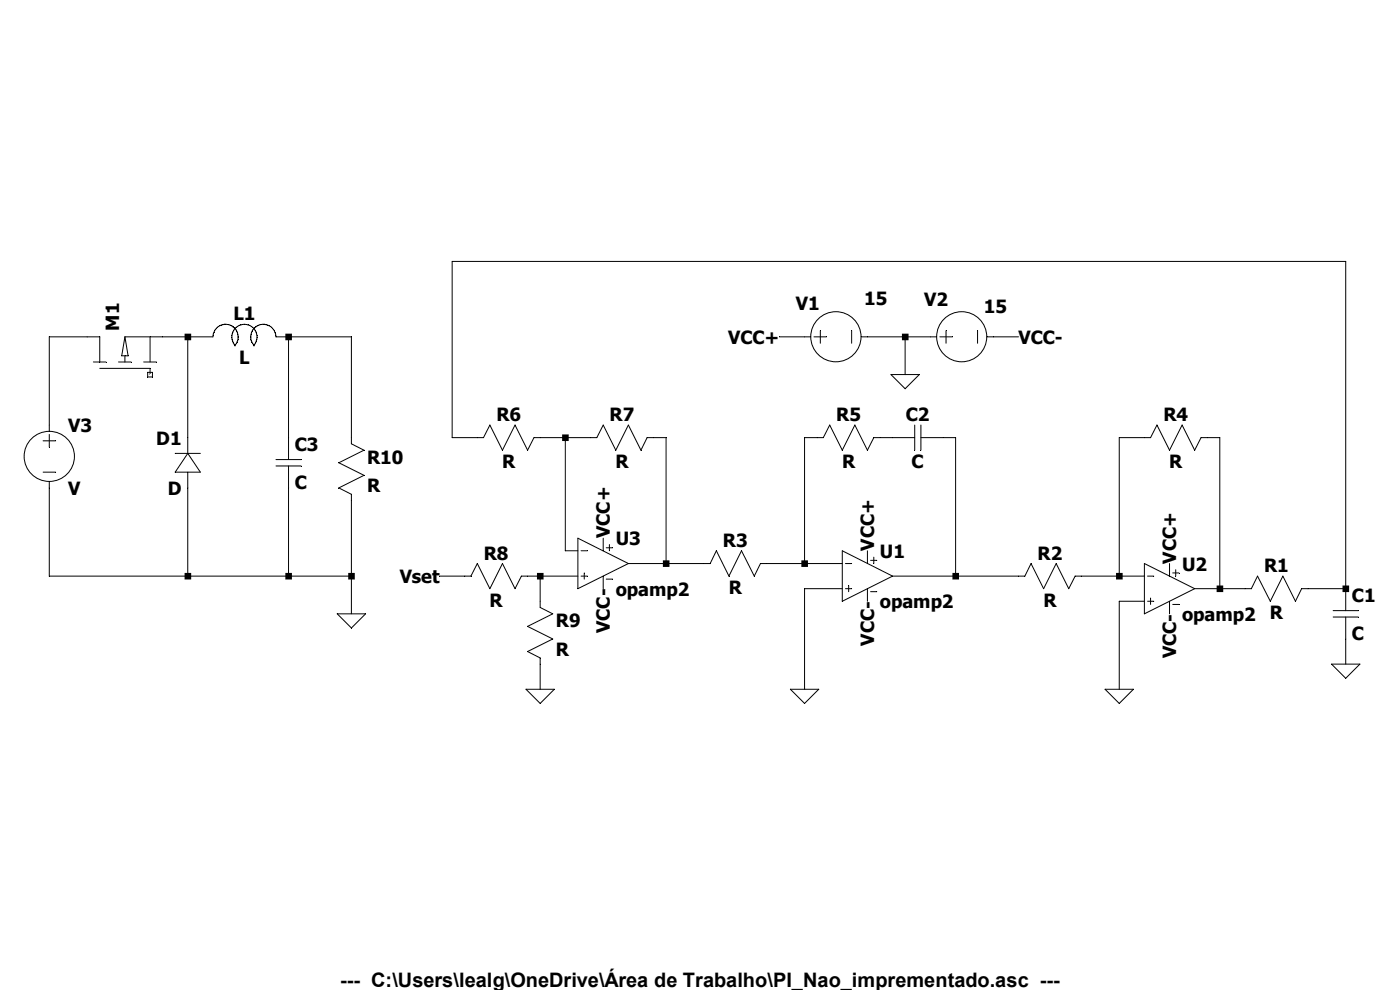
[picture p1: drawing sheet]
<svg xmlns="http://www.w3.org/2000/svg" width="297mm" height="210mm" viewBox="0 0 297 210" stroke-linecap="round" stroke-linejoin="round" font-family="sans-serif">
<g fill="none" stroke="#000" stroke-width=".21">
<path d="M18.5 71.5h2.7v5.3M19.8 76.8h2.7M21.2 78.1h10.6v1.4M25.1 76.8h2.7M26.5 71.5h8M26.5 75.5v1.3M26.5 71.5l.7 4h-1.4zM30.5 76.8h2.7M31.3 79h1v1h-1zM31.8 71.5v5.3M45.2 71.5a2.68 2.68 0 0 1 3.7-2.5 2.68 2.68 0 0 1 .8 4.4M50 73.4a2.68 2.68 0 0 1 0-3.8 2.68 2.68 0 0 1 3.8 0 2.68 2.68 0 0 1 0 3.8"/>
<path d="M58.5 71.5a2.68 2.68 0 0 0-3.7-2.5 2.68 2.68 0 0 0-.8 4.4M170.7 71.5h1.3M172.7 71.5h2.6M174 70.1v2.7M180.7 70.1v2.7M182.7 71.5h1.3M197.4 71.5h1.3M199.4 71.5h2.7M200.7 70.1v2.7M207.4 70.1v2.7M209.4 71.5h1.3M9.1 93.5h2.7"/>
<path d="M10.5 90.2v1.3M10.5 92.2v2.6M37.2 96.2h5.3M39.8 96.2l2.7 4h-5.3zM39.8 92.8v3.4M58.5 97.5h5.4M58.5 98.8h5.4M61.2 92.8v4.7M61.2 98.8v4.7M74.5 92.8v1.3l2.7 1.4-5.3 2.7 5.3 2.6-5.3 2.7 2.6 1.4v1.3M101.3 92.8h1.3l1.3-2.6 2.7 5.3 2.7-5.3 2.6 5.3 1.4-2.7h1.3M125.3 92.8h1.3l1.4-2.6 2.6 5.3 2.7-5.3 2.7 5.3 1.3-2.7h1.3"/>
<path d="M173.4 92.8h1.3l1.3-2.6 2.7 5.3 2.7-5.3 2.6 5.3 1.4-2.7h1.3M189.4 92.8h4.7M194.1 90.2v5.3M195.4 92.8h4.7M195.4 90.2v5.3M242.8 92.8h1.3l1.3-2.6 2.7 5.3 2.7-5.3 2.6 5.3 1.4-2.7h1.3M9.1 100.2h2.7M10.5 102.2v1.3M39.8 100.2v3.3M122.6 114.2l10.7 5.3-10.7 5.4zM123.3 116.8h1.3M128 114.2v2.6"/>
<path d="M128.6 116.2h1.4M129.3 115.5v1.3M149.3 119.5h1.4l1.3-2.7 2.6 5.4 2.7-5.4 2.7 5.4 1.3-2.7h1.4M178.7 116.8l10.7 5.4-10.7 5.4zM179.4 119.5h1.3M184 116.8v2.7M184.7 118.9h1.3M185.4 118.2v1.3M242.8 119.5l10.6 5.4-10.6 5.3zM248.1 119.5v2.7M98.6 122.2h1.3l1.4-2.7 2.6 5.4 2.7-5.4 2.7 5.4 1.3-2.7h1.3M114.6 127.6v1.3l2.7 1.3-5.4 2.7 5.4 2.7-5.4 2.6 2.7 1.4v1.3"/>
<path d="M123.3 122.2h1.3M124 121.5v1.4M128 122.2v2.7M128.6 122.9h1.4M179.4 124.9h1.3M180 124.2v1.3M184 124.9v2.7M184.7 125.5h1.3M216.1 122.2h1.3l1.3-2.7 2.7 5.4 2.7-5.4 2.6 5.4 1.4-2.7h1.3M243.5 122.2h1.3M243.5 127.6h1.3M244.1 126.9v1.3"/>
<path d="M248.1 127.6v2.6M248.8 121.5h1.3M248.8 128.2h1.3M249.4 120.9v1.3M264.1 124.9h1.4l1.3-2.7 2.7 5.4 2.7-5.4 2.6 5.4 1.3-2.7h1.4M282.8 129.5h5.4M282.8 130.9h5.4M285.5 124.9v4.6M285.5 130.9v4.7"/>
<circle cx="177.3" cy="71.4" r="5.3"/>
<circle cx="204" cy="71.4" r="5.3"/>
<circle cx="10.5" cy="96.8" r="5.3"/>
</g>
<g fill="none" stroke="#000" stroke-width=".21">
<path d="M18.5 71.5h-8v18.7M34.5 71.5h10.7M39.8 71.5v21.3M58.5 71.5h16v21.3M61.2 71.5v21.3M165.4 71.5h5.3M184 71.5h13.4M189 79.5h6l-3 3zM192 71.5v8M210.7 71.5h5.4M101.3 92.8h-5.4v-37.3h189.6v69.4h-8M114.6 92.8h10.7"/>
<path d="M119.9 92.8v24h2.7M138.6 92.8h2.7v26.7M173.4 92.8h-2.7v26.7M186.7 92.8h2.7M200.1 92.8h2.6v29.4M242.8 92.8h-5.4v29.4M256.1 92.8h2.7v32.1M10.5 103.5v18.7h64M39.8 103.5v18.7M61.2 103.5v18.7M74.5 106.2v24M133.3 119.5h16"/>
<path d="M162.7 119.5h16M71.5 130.2h6.1l-3.1 3zM93.3 122.2h5.3M111.9 122.2h10.7M114.6 122.2v5.4M178.7 124.9h-8v21.3M189.4 122.2h26.7M229.4 122.2h13.4M242.8 127.6h-5.4v18.6M253.4 124.9h10.7M285.5 135.6v5.3M111.6 146.2h6l-3 3z"/>
<path d="M114.6 140.9v5.3M167.7 146.2h6l-3 3zM234.4 146.2h6.1l-3.1 3zM282.5 140.9h6l-3 3z"/>
</g>
<path d="M39.2 70.8h1.4v1.4h-1.4zM39.2 121.5h1.4v1.4h-1.4zM60.5 70.8h1.4v1.4h-1.4zM60.5 121.5h1.4v1.4h-1.4zM73.9 121.5h1.4v1.4h-1.4zM113.9 121.5h1.4v1.4h-1.4zM119.3 92.2h1.3v1.4h-1.3zM140.6 118.9h1.4v1.4h-1.4zM170 118.9h1.4v1.4h-1.4zM191.3 70.8h1.4v1.4h-1.4zM202.1 121.5h1.4v1.4h-1.4zM236.8 121.5h1.4v1.4h-1.4zM258.1 124.2h1.4v1.4h-1.4zM284.8 124.2h1.4v1.4h-1.4z" fill-rule="evenodd" fill="#000"/>
<text font-size="4.2" x="72.2" y="209.3">--- C:\Users\lealg\OneDrive\Área de Trabalho\PI_Nao_imprementado.asc ---</text>
<g font-size="3.9">
<text x="168.8" y="65.7">V1</text>
<text x="183.3" y="64.6">15</text>
<text x="196" y="65">V2</text>
<text x="25.3" y="70.1" transform="rotate(-90 25.3 70.1)">M1</text>
<text x="49.5" y="68">L1</text>
<text x="208.7" y="66.3">15</text>
<text x="50.8" y="77.2">L</text>
<text x="154.5" y="73">VCC+</text>
<text x="216.1" y="73">VCC-</text>
<text x="105.3" y="89.4">R6</text>
<text x="129.3" y="89.4">R7</text>
<text x="177.4" y="89.4">R5</text>
<text x="192.2" y="89.4">C2</text>
<text x="246.8" y="89.4">R4</text>
<text x="14.5" y="91.7">V3</text>
<text x="33.1" y="94.4">D1</text>
<text x="62.5" y="95.7">C3</text>
<text x="77.9" y="98.3">R10</text>
<text x="106.6" y="99.4">R</text>
<text x="130.6" y="99.4">R</text>
<text x="178.6" y="99.4">R</text>
<text x="193.4" y="99.4">C</text>
<text x="248" y="99.4">R</text>
<text x="14.5" y="105">V</text>
<text x="35.6" y="105">D</text>
<text x="62.5" y="103.7">C</text>
<text x="77.9" y="104.4">R</text>
<text x="102.6" y="118.7">R8</text>
<text x="129.4" y="114.2" transform="rotate(-90 129.4 114.2)">VCC+</text>
<text x="130.6" y="115.7">U3</text>
<text x="153.4" y="116">R3</text>
<text x="185.5" y="116.8" transform="rotate(-90 185.5 116.8)">VCC+</text>
<text x="186.7" y="118.4">U1</text>
<text x="220.1" y="118.7">R2</text>
<text x="249.6" y="119.5" transform="rotate(-90 249.6 119.5)">VCC+</text>
<text x="84.8" y="123.7">Vset</text>
<text x="250.8" y="121.1">U2</text>
<text x="268.2" y="121.4">R1</text>
<text x="103.8" y="128.7">R</text>
<text x="130.6" y="126.4">opamp2</text>
<text x="154.6" y="126.1">R</text>
<text x="186.7" y="129.1">opamp2</text>
<text x="221.4" y="128.7">R</text>
<text x="250.8" y="131.7">opamp2</text>
<text x="269.4" y="131.4">R</text>
<text x="286.8" y="127.7">C1</text>
<text x="117.9" y="133.1">R9</text>
<text x="129.4" y="134.3" transform="rotate(-90 129.4 134.3)">VCC-</text>
<text x="185.5" y="137" transform="rotate(-90 185.5 137)">VCC-</text>
<text x="286.8" y="135.7">C</text>
<text x="117.9" y="139.1">R</text>
<text x="249.6" y="139.7" transform="rotate(-90 249.6 139.7)">VCC-</text>
</g>
</svg>
